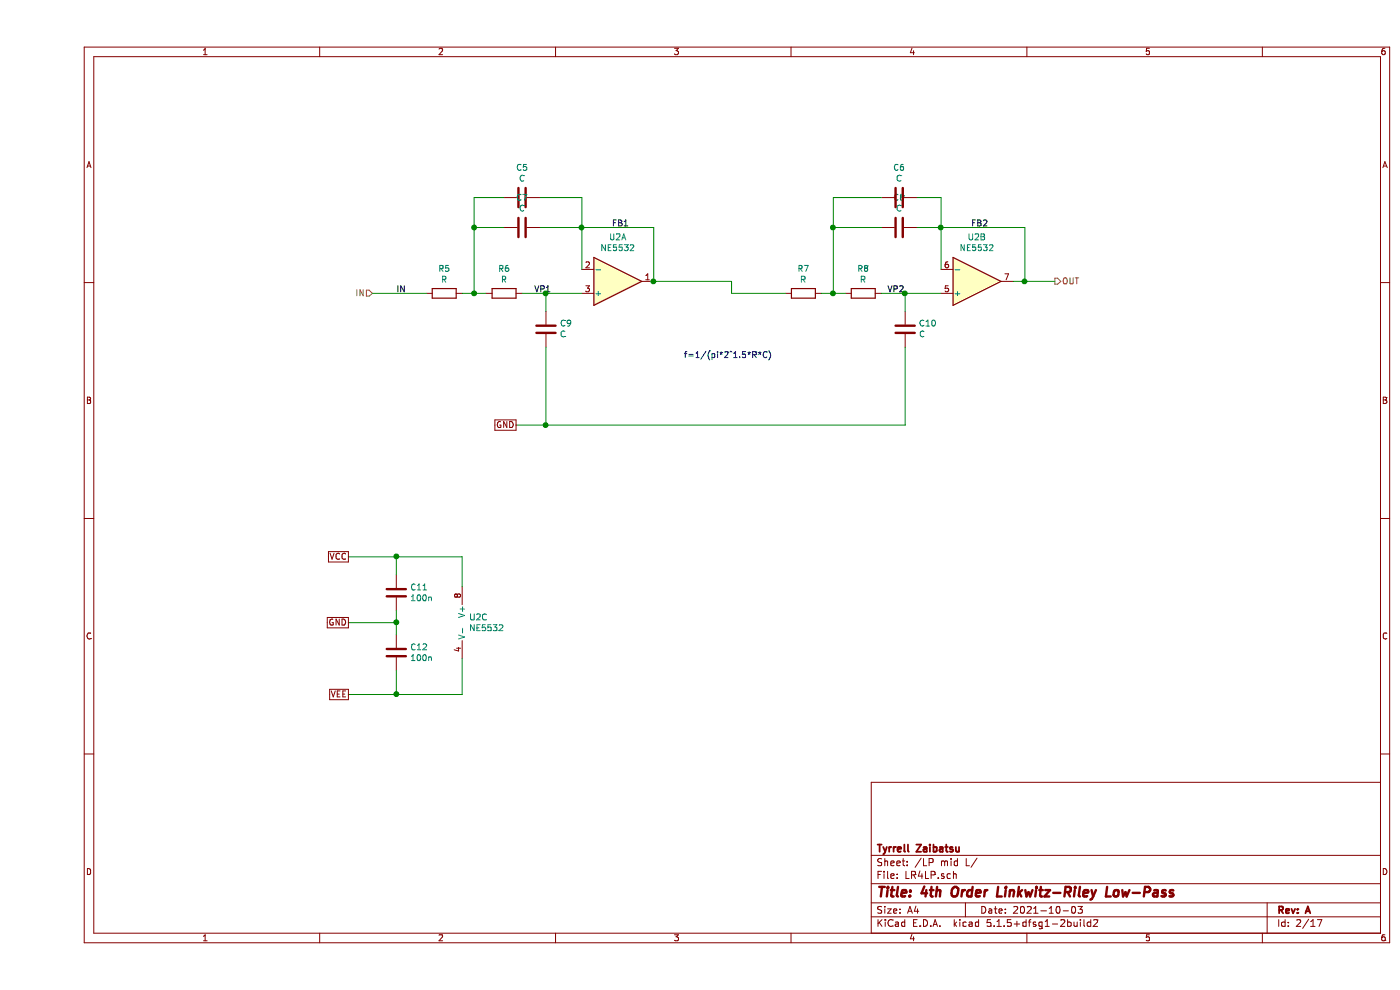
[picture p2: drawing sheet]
EESchema Schematic File Version 4
EELAYER 30 0
EELAYER END
$Descr A4 11693 8268
encoding utf-8
Sheet 7 17
Title "4th Order Linkwitz-Riley Low-Pass"
Date "2021-10-03"
Rev "A"
Comp "Tyrrell Zaibatsu"
Comment1 ""
Comment2 ""
Comment3 ""
Comment4 ""
$EndDescr
$Comp
L Amplifier_Operational:NE5532 U?
U 3 1
P 3650 5200
AR Path="/615EA975" Ref="U?"  Part="3" 
AR Path="/6157B871/615EA975" Ref="U?"  Part="3" 
AR Path="/615E7263/615EA975" Ref="U2"  Part="3" 
AR Path="/615961F5/615EA975" Ref="U4"  Part="3" 
AR Path="/61596D2E/615EA975" Ref="U?"  Part="3" 
AR Path="/61597705/615EA975" Ref="U?"  Part="3" 
AR Path="/615C4B58/615EA975" Ref="U8"  Part="3" 
F 0 "U8" H 3608 5246 50  0000 L CNN
F 1 "NE5532" H 3608 5155 50  0000 L CNN
F 2 "Housings_DIP:DIP-8_W7.62mm_Socket" H 3650 5200 50  0001 C CNN
F 3 "http://www.ti.com/lit/ds/symlink/ne5532.pdf" H 3650 5200 50  0001 C CNN
	3    3650 5200
	1    0    0    -1  
$EndComp
Wire Wire Line
	5150 1900 5150 2350
$Comp
L Device:C C?
U 1 1
P 3000 5450
AR Path="/6157B871/615EA97C" Ref="C?"  Part="1" 
AR Path="/615E7263/615EA97C" Ref="C12"  Part="1" 
AR Path="/615961F5/615EA97C" Ref="C26"  Part="1" 
AR Path="/61596D2E/615EA97C" Ref="C?"  Part="1" 
AR Path="/61597705/615EA97C" Ref="C?"  Part="1" 
AR Path="/615C4B58/615EA97C" Ref="C46"  Part="1" 
F 0 "C46" H 3115 5496 50  0000 L CNN
F 1 "100n" H 3115 5405 50  0000 L CNN
F 2 "Capacitors_SMD:C_0805" H 3038 5300 50  0001 C CNN
F 3 "~" H 3000 5450 50  0001 C CNN
	1    3000 5450
	1    0    0    -1  
$EndComp
Wire Wire Line
	4550 1900 5150 1900
Wire Wire Line
	4550 1900 4550 2250
$Comp
L Device:R R?
U 1 1
P 3400 2450
AR Path="/6157B871/615EA996" Ref="R?"  Part="1" 
AR Path="/615E7263/615EA996" Ref="R5"  Part="1" 
AR Path="/615961F5/615EA996" Ref="R15"  Part="1" 
AR Path="/61596D2E/615EA996" Ref="R?"  Part="1" 
AR Path="/61597705/615EA996" Ref="R?"  Part="1" 
AR Path="/615C4B58/615EA996" Ref="R37"  Part="1" 
F 0 "R37" V 3193 2450 50  0000 C CNN
F 1 "R" V 3284 2450 50  0000 C CNN
F 2 "Resistors_SMD:R_0805" V 3330 2450 50  0001 C CNN
F 3 "~" H 3400 2450 50  0001 C CNN
	1    3400 2450
	0    1    1    0   
$EndComp
$Comp
L Device:R R?
U 1 1
P 3900 2450
AR Path="/6157B871/615EA99C" Ref="R?"  Part="1" 
AR Path="/615E7263/615EA99C" Ref="R6"  Part="1" 
AR Path="/615961F5/615EA99C" Ref="R16"  Part="1" 
AR Path="/61596D2E/615EA99C" Ref="R?"  Part="1" 
AR Path="/61597705/615EA99C" Ref="R?"  Part="1" 
AR Path="/615C4B58/615EA99C" Ref="R38"  Part="1" 
F 0 "R38" V 3693 2450 50  0000 C CNN
F 1 "R" V 3784 2450 50  0000 C CNN
F 2 "Resistors_SMD:R_0805" V 3830 2450 50  0001 C CNN
F 3 "~" H 3900 2450 50  0001 C CNN
	1    3900 2450
	0    1    1    0   
$EndComp
$Comp
L Device:C C?
U 1 1
P 4050 1900
AR Path="/6157B871/615EA9A2" Ref="C?"  Part="1" 
AR Path="/615E7263/615EA9A2" Ref="C7"  Part="1" 
AR Path="/615961F5/615EA9A2" Ref="C21"  Part="1" 
AR Path="/61596D2E/615EA9A2" Ref="C?"  Part="1" 
AR Path="/61597705/615EA9A2" Ref="C?"  Part="1" 
AR Path="/615C4B58/615EA9A2" Ref="C41"  Part="1" 
F 0 "C41" V 3798 1900 50  0000 C CNN
F 1 "C" V 3889 1900 50  0000 C CNN
F 2 "Capacitors_SMD:C_1210_HandSoldering" H 4088 1750 50  0001 C CNN
F 3 "~" H 4050 1900 50  0001 C CNN
	1    4050 1900
	0    1    1    0   
$EndComp
$Comp
L Device:C C?
U 1 1
P 4250 2750
AR Path="/6157B871/615EA9A8" Ref="C?"  Part="1" 
AR Path="/615E7263/615EA9A8" Ref="C9"  Part="1" 
AR Path="/615961F5/615EA9A8" Ref="C23"  Part="1" 
AR Path="/61596D2E/615EA9A8" Ref="C?"  Part="1" 
AR Path="/61597705/615EA9A8" Ref="C?"  Part="1" 
AR Path="/615C4B58/615EA9A8" Ref="C43"  Part="1" 
F 0 "C43" H 4135 2704 50  0000 R CNN
F 1 "C" H 4135 2795 50  0000 R CNN
F 2 "Capacitors_SMD:C_1210_HandSoldering" H 4288 2600 50  0001 C CNN
F 3 "~" H 4250 2750 50  0001 C CNN
	1    4250 2750
	-1   0    0    1   
$EndComp
$Comp
L Amplifier_Operational:NE5532 U?
U 2 1
P 7850 2350
AR Path="/615EA9B4" Ref="U?"  Part="2" 
AR Path="/6157B871/615EA9B4" Ref="U?"  Part="2" 
AR Path="/615E7263/615EA9B4" Ref="U2"  Part="2" 
AR Path="/615961F5/615EA9B4" Ref="U4"  Part="2" 
AR Path="/61596D2E/615EA9B4" Ref="U?"  Part="2" 
AR Path="/61597705/615EA9B4" Ref="U?"  Part="2" 
AR Path="/615C4B58/615EA9B4" Ref="U8"  Part="2" 
F 0 "U8" H 7850 1983 50  0000 C CNN
F 1 "NE5532" H 7850 2074 50  0000 C CNN
F 2 "Housings_DIP:DIP-8_W7.62mm_Socket" H 7850 2350 50  0001 C CNN
F 3 "http://www.ti.com/lit/ds/symlink/ne5532.pdf" H 7850 2350 50  0001 C CNN
	2    7850 2350
	1    0    0    1   
$EndComp
$Comp
L Device:C C?
U 1 1
P 3000 4950
AR Path="/6157B871/615EA9EC" Ref="C?"  Part="1" 
AR Path="/615E7263/615EA9EC" Ref="C11"  Part="1" 
AR Path="/615961F5/615EA9EC" Ref="C25"  Part="1" 
AR Path="/61596D2E/615EA9EC" Ref="C?"  Part="1" 
AR Path="/61597705/615EA9EC" Ref="C?"  Part="1" 
AR Path="/615C4B58/615EA9EC" Ref="C45"  Part="1" 
F 0 "C45" H 3115 4996 50  0000 L CNN
F 1 "100n" H 3115 4905 50  0000 L CNN
F 2 "Capacitors_SMD:C_0805" H 3038 4800 50  0001 C CNN
F 3 "~" H 3000 4950 50  0001 C CNN
	1    3000 4950
	1    0    0    -1  
$EndComp
Wire Wire Line
	3000 5100 3000 5200
Wire Wire Line
	2600 5200 3000 5200
Connection ~ 3000 5200
Wire Wire Line
	3000 5200 3000 5300
Text GLabel 2600 5200 0    50   UnSpc ~ 0
GND
Text GLabel 4000 3550 0    50   UnSpc ~ 0
GND
Text GLabel 2600 4650 0    50   UnSpc ~ 0
VCC
Text GLabel 2600 5800 0    50   UnSpc ~ 0
VEE
Wire Wire Line
	2600 4650 3000 4650
Wire Wire Line
	3000 4650 3000 4800
Wire Wire Line
	2600 5800 3000 5800
Wire Wire Line
	3000 5800 3000 5600
Wire Wire Line
	3000 4650 3550 4650
Wire Wire Line
	3550 4650 3550 4900
Connection ~ 3000 4650
Wire Wire Line
	3000 5800 3550 5800
Wire Wire Line
	3550 5500 3550 5800
Connection ~ 3000 5800
Wire Wire Line
	4000 3550 4250 3550
Wire Wire Line
	4250 3550 7250 3550
Connection ~ 4250 3550
$Comp
L Amplifier_Operational:NE5532 U?
U 1 1
P 4850 2350
AR Path="/615EA9AE" Ref="U?"  Part="1" 
AR Path="/6157B871/615EA9AE" Ref="U?"  Part="1" 
AR Path="/615E7263/615EA9AE" Ref="U2"  Part="1" 
AR Path="/615961F5/615EA9AE" Ref="U4"  Part="1" 
AR Path="/61596D2E/615EA9AE" Ref="U?"  Part="1" 
AR Path="/61597705/615EA9AE" Ref="U?"  Part="1" 
AR Path="/615C4B58/615EA9AE" Ref="U8"  Part="1" 
F 0 "U8" H 4850 1983 50  0000 C CNN
F 1 "NE5532" H 4850 2074 50  0000 C CNN
F 2 "Housings_DIP:DIP-8_W7.62mm_Socket" H 4850 2350 50  0001 C CNN
F 3 "http://www.ti.com/lit/ds/symlink/ne5532.pdf" H 4850 2350 50  0001 C CNN
	1    4850 2350
	1    0    0    1   
$EndComp
Wire Wire Line
	4050 2450 4250 2450
Wire Wire Line
	4250 2450 4550 2450
Connection ~ 4250 2450
Wire Wire Line
	4250 2450 4250 2600
$Comp
L Device:C C?
U 1 1
P 4050 1650
AR Path="/6157B871/6160176B" Ref="C?"  Part="1" 
AR Path="/615E7263/6160176B" Ref="C5"  Part="1" 
AR Path="/615961F5/6160176B" Ref="C19"  Part="1" 
AR Path="/61596D2E/6160176B" Ref="C?"  Part="1" 
AR Path="/61597705/6160176B" Ref="C?"  Part="1" 
AR Path="/615C4B58/6160176B" Ref="C39"  Part="1" 
F 0 "C39" V 3798 1650 50  0000 C CNN
F 1 "C" V 3889 1650 50  0000 C CNN
F 2 "Capacitors_SMD:C_1210_HandSoldering" H 4088 1500 50  0001 C CNN
F 3 "~" H 4050 1650 50  0001 C CNN
	1    4050 1650
	0    1    1    0   
$EndComp
Wire Wire Line
	3650 2450 3650 1900
Wire Wire Line
	3550 2450 3650 2450
Connection ~ 3650 2450
Wire Wire Line
	3650 2450 3750 2450
Connection ~ 4550 1900
Wire Wire Line
	4250 2900 4250 3550
$Comp
L Device:R R?
U 1 1
P 6400 2450
AR Path="/6157B871/61611E6C" Ref="R?"  Part="1" 
AR Path="/615E7263/61611E6C" Ref="R7"  Part="1" 
AR Path="/615961F5/61611E6C" Ref="R17"  Part="1" 
AR Path="/61596D2E/61611E6C" Ref="R?"  Part="1" 
AR Path="/61597705/61611E6C" Ref="R?"  Part="1" 
AR Path="/615C4B58/61611E6C" Ref="R39"  Part="1" 
F 0 "R39" V 6193 2450 50  0000 C CNN
F 1 "R" V 6284 2450 50  0000 C CNN
F 2 "Resistors_SMD:R_0805" V 6330 2450 50  0001 C CNN
F 3 "~" H 6400 2450 50  0001 C CNN
	1    6400 2450
	0    1    1    0   
$EndComp
$Comp
L Device:R R?
U 1 1
P 6900 2450
AR Path="/6157B871/61611E72" Ref="R?"  Part="1" 
AR Path="/615E7263/61611E72" Ref="R8"  Part="1" 
AR Path="/615961F5/61611E72" Ref="R18"  Part="1" 
AR Path="/61596D2E/61611E72" Ref="R?"  Part="1" 
AR Path="/61597705/61611E72" Ref="R?"  Part="1" 
AR Path="/615C4B58/61611E72" Ref="R40"  Part="1" 
F 0 "R40" V 6693 2450 50  0000 C CNN
F 1 "R" V 6784 2450 50  0000 C CNN
F 2 "Resistors_SMD:R_0805" V 6830 2450 50  0001 C CNN
F 3 "~" H 6900 2450 50  0001 C CNN
	1    6900 2450
	0    1    1    0   
$EndComp
$Comp
L Device:C C?
U 1 1
P 7200 1900
AR Path="/6157B871/61611E78" Ref="C?"  Part="1" 
AR Path="/615E7263/61611E78" Ref="C8"  Part="1" 
AR Path="/615961F5/61611E78" Ref="C22"  Part="1" 
AR Path="/61596D2E/61611E78" Ref="C?"  Part="1" 
AR Path="/61597705/61611E78" Ref="C?"  Part="1" 
AR Path="/615C4B58/61611E78" Ref="C42"  Part="1" 
F 0 "C42" V 6948 1900 50  0000 C CNN
F 1 "C" V 7039 1900 50  0000 C CNN
F 2 "Capacitors_SMD:C_1210_HandSoldering" H 7238 1750 50  0001 C CNN
F 3 "~" H 7200 1900 50  0001 C CNN
	1    7200 1900
	0    1    1    0   
$EndComp
$Comp
L Device:C C?
U 1 1
P 7250 2750
AR Path="/6157B871/61611E7E" Ref="C?"  Part="1" 
AR Path="/615E7263/61611E7E" Ref="C10"  Part="1" 
AR Path="/615961F5/61611E7E" Ref="C24"  Part="1" 
AR Path="/61596D2E/61611E7E" Ref="C?"  Part="1" 
AR Path="/61597705/61611E7E" Ref="C?"  Part="1" 
AR Path="/615C4B58/61611E7E" Ref="C44"  Part="1" 
F 0 "C44" H 7135 2704 50  0000 R CNN
F 1 "C" H 7135 2795 50  0000 R CNN
F 2 "Capacitors_SMD:C_1210_HandSoldering" H 7288 2600 50  0001 C CNN
F 3 "~" H 7250 2750 50  0001 C CNN
	1    7250 2750
	-1   0    0    1   
$EndComp
Wire Wire Line
	7050 2450 7250 2450
Wire Wire Line
	7250 2450 7550 2450
Connection ~ 7250 2450
Wire Wire Line
	7250 2450 7250 2600
$Comp
L Device:C C?
U 1 1
P 7200 1650
AR Path="/6157B871/61611E88" Ref="C?"  Part="1" 
AR Path="/615E7263/61611E88" Ref="C6"  Part="1" 
AR Path="/615961F5/61611E88" Ref="C20"  Part="1" 
AR Path="/61596D2E/61611E88" Ref="C?"  Part="1" 
AR Path="/61597705/61611E88" Ref="C?"  Part="1" 
AR Path="/615C4B58/61611E88" Ref="C40"  Part="1" 
F 0 "C40" V 6948 1650 50  0000 C CNN
F 1 "C" V 7039 1650 50  0000 C CNN
F 2 "Capacitors_SMD:C_1210_HandSoldering" H 7238 1500 50  0001 C CNN
F 3 "~" H 7200 1650 50  0001 C CNN
	1    7200 1650
	0    1    1    0   
$EndComp
Wire Wire Line
	6250 2450 5800 2450
Wire Wire Line
	6650 2450 6650 1900
Wire Wire Line
	6550 2450 6650 2450
Connection ~ 6650 2450
Wire Wire Line
	6650 2450 6750 2450
Wire Wire Line
	7350 1900 7550 1900
Wire Wire Line
	7250 2900 7250 3550
Wire Wire Line
	7550 1900 7550 2250
Wire Wire Line
	5150 2350 5800 2350
Wire Wire Line
	5800 2350 5800 2450
Connection ~ 5150 2350
Text HLabel 8500 2350 2    50   Output ~ 0
OUT
Text HLabel 2800 2450 0    50   Input ~ 0
IN
Wire Wire Line
	3650 1900 3900 1900
Wire Wire Line
	3900 1650 3650 1650
Wire Wire Line
	3650 1650 3650 1900
Connection ~ 3650 1900
Wire Wire Line
	4200 1900 4550 1900
Wire Wire Line
	4200 1650 4550 1650
Wire Wire Line
	4550 1650 4550 1900
Wire Wire Line
	6650 1900 7050 1900
Wire Wire Line
	7050 1650 6650 1650
Wire Wire Line
	6650 1650 6650 1900
Connection ~ 6650 1900
Wire Wire Line
	7350 1650 7550 1650
Wire Wire Line
	7550 1650 7550 1900
Connection ~ 7550 1900
Wire Wire Line
	7550 1900 8250 1900
Wire Wire Line
	8250 1900 8250 2350
Connection ~ 8250 2350
Wire Wire Line
	8250 2350 8150 2350
Wire Wire Line
	2800 2450 3250 2450
Wire Wire Line
	8250 2350 8500 2350
Text Notes 5400 3000 0    50   ~ 0
f=1/(pi*2^1.5*R*C)
Text Label 3000 2450 0    50   ~ 0
IN
Text Label 4150 2450 0    50   ~ 0
VP1
Text Label 4800 1900 0    50   ~ 0
FB1
Text Label 7100 2450 0    50   ~ 0
VP2
Text Label 7800 1900 0    50   ~ 0
FB2
$EndSCHEMATC
